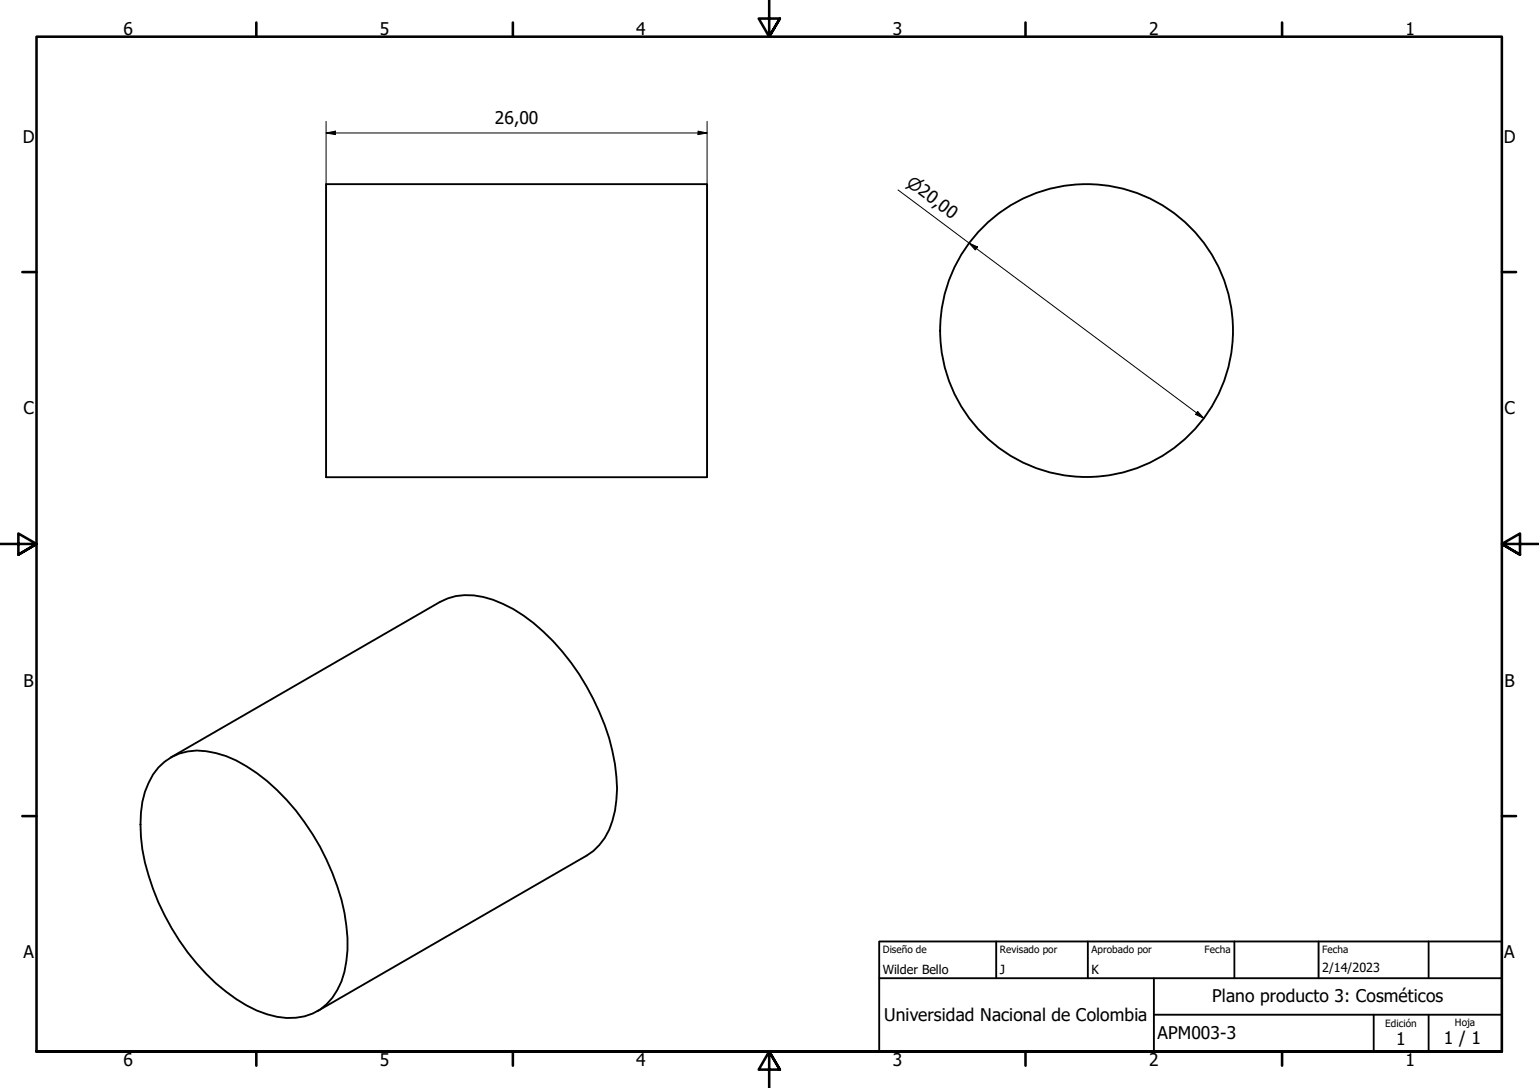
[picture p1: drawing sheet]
<svg xmlns="http://www.w3.org/2000/svg" width="420mm" height="297mm" viewBox="0 0 420 297" stroke-linecap="round" stroke-linejoin="round" font-family="sans-serif">
<!-- layer: Visible (ISO) -->
<g fill="none" stroke="#000" stroke-width=".51">
<path d="M89 50.3h104v80h-104zM43.2 209.5a14.9 14.9 0 0 1 15.7-3.9 40.5 40.5 0 0 1 19.3 12.8 65.1 65.1 0 0 1 16.4 34.3 29.6 29.6 0 0 1-2.5 17.6 14.5 14.5 0 0 1-16.5 7.3 36.2 36.2 0 0 1-16.7-9.1 66.3 66.3 0 0 1-20-36.6 32 32 0 0 1 1.7-18.2l1.2-2.3zM46.6 206.8l73.5-42.5a17.4 17.4 0 0 1 14.5-.5 47.6 47.6 0 0 1 21.3 17.1 61.5 61.5 0 0 1 12.6 34.4 23.5 23.5 0 0 1-4.9 15.4l-1.6 1.6-1.9 1.3-73.5 42.5"/>
<circle cx="296.6" cy="90.3" r="40"/>
</g>
<!-- layer: Borde (ISO) -->
<g fill="none" stroke="#000" stroke-width=".7">
<path d="M70 6.1v3.9M140 6.1v3.9M210 0v10l-2.9-4.9h5.8l-2.9 4.9 2.9-4.9M280 6.1v3.9M350 6.1v3.9M6.1 74.3h3.9M410 74.3h3.9M0 148.5h10l-5-2.8v5.7l5-2.9-5 2.9M420 148.5h-10l5-2.8v5.7l-5-2.9 5 2.9M6.1 222.8h3.9M410 222.8h3.9M10 287.1v-277.1h400v277.1h-400h400"/>
<path d="M70 287.1v3.8M140 287.1v3.8M212.9 292l-2.9-4.9 2.9 4.9h-5.8l2.9-4.9v9.9M280 287.1v3.8M350 287.1v3.8"/>
</g>
<path d="M240 257h170v30.1h-170zM272 257v10.1M297 257v10.1M337 257v10.1M360 257v10.1M390 257v10.1M240 267.1h170M315 277h95M315 267.1v20M375 277v10.1M390 277v10.1" fill="none" stroke="#000" stroke-width=".51"/>
<!-- layer: Cota (ISO) -->
<path d="M89 36.3l2.6-.5v1zM89 36.3h104M89 33.1v97.2M190.6 35.8l2.4 .5-2.4 .5zM193 33.1v97.2M245.2 51.9l83.5 62.3M264.5 66.3l2.4 1.1-.6 .8zM327 112.3l1.7 1.9-2.3-1.1z" fill="none" stroke="#000" stroke-width=".27"/>
<g fill="#000">
<path d="M89 36.3l2.6-.5v1z" fill-rule="evenodd"/>
<path d="M190.6 35.8l2.4 .5-2.4 .5z" fill-rule="evenodd"/>
<path d="M264.5 66.3l2.4 1.1-.6 .8z" fill-rule="evenodd"/>
<path d="M327 112.3l1.7 1.9-2.3-1.1z" fill-rule="evenodd"/>
</g>
<g font-size="4.8">
<text x="33.7" y="9.6">6</text>
<text x="103.7" y="9.6">5</text>
<text x="173.7" y="9.6">4</text>
<text x="243.7" y="9.6">3</text>
<text x="313.7" y="9.6">2</text>
<text x="383.7" y="9.6">1</text>
<text x="135.1" y="33.9">26,00</text>
<text x="6.2" y="38.9">D</text>
<text x="410.5" y="38.9">D</text>
<text x="6.4" y="113.1">C</text>
<text x="410.7" y="113.1">C</text>
<text x="6.4" y="187.4">B</text>
<text x="410.7" y="187.4">B</text>
<text x="6.4" y="261.7">A</text>
<text x="410.7" y="261.7">A</text>
<text x="331" y="273.5">Plano producto 3: Cosméticos</text>
<text x="241.4" y="278.9">Universidad Nacional de Colombia</text>
<text x="316" y="283.8">APM003-3</text>
<text x="381.2" y="285.3">1</text>
<text x="394.2" y="285">1 / 1</text>
<text x="33.7" y="290.9">6</text>
<text x="103.7" y="290.9">5</text>
<text x="173.7" y="290.9">4</text>
<text x="243.7" y="290.9">3</text>
<text x="313.7" y="290.9">2</text>
<text x="383.7" y="290.9">1</text>
</g>
<text font-size="4.6" x="247.2" y="50.4" transform="rotate(37 247.2 50.4)">⌀20,00</text>
<g font-size="3.4">
<text x="241" y="266">Wilder Bello</text>
<text x="273" y="266">J</text>
<text x="298" y="266.1">K</text>
<text x="361" y="265.5">2/14/2023</text>
</g>
<g font-size="2.7">
<text x="241" y="260.2">Diseño de</text>
<text x="273" y="260.1">Revisado por</text>
<text x="298" y="260.1">Aprobado por</text>
<text x="328.9" y="260.1">Fecha</text>
<text x="361" y="260.1">Fecha</text>
<text x="378.2" y="280.3">Edición</text>
<text x="397.2" y="280">Hoja</text>
</g>
</svg>
